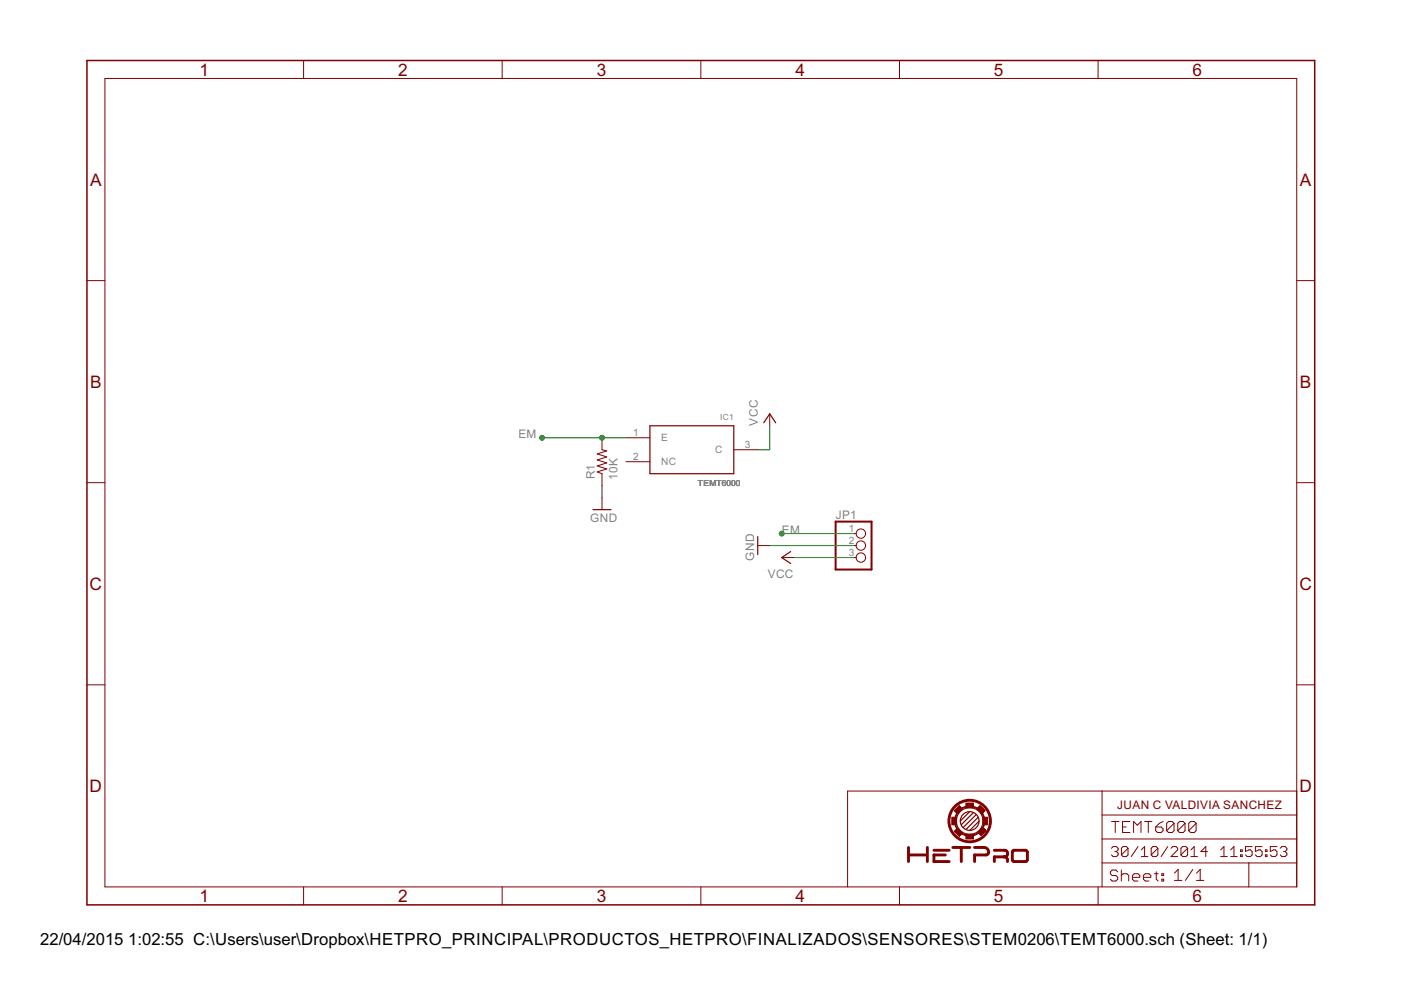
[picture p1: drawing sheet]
<svg xmlns="http://www.w3.org/2000/svg" width="297mm" height="210mm" viewBox="0 0 297 210" stroke-linecap="round" stroke-linejoin="round" font-family="sans-serif">
<g fill="none" stroke="#800000" stroke-width=".25">
<path d="M137.8 90.3h17.8v10.1h-17.8zM161.9 89.6l1.3-1.9 1.3 1.9M125.7 108.1h3.8M160.7 113.8v3.8M167.6 116.9l-1.9 1.3 1.9 1.3M205.6 172.1l-2 2M206.4 172.3l-2.6 2.6M207 172.7l-2.8 2.8M207.4 173.3l-2.6 2.6M207.6 174.1l-2 2"/>
<circle cx="205.6" cy="174.1" r="3.2"/>
<circle cx="205.6" cy="174.1" r="3.1"/>
<circle cx="205.6" cy="174.1" r="2.84"/>
<circle cx="205.6" cy="174.1" r="1.99"/>
</g>
<g fill="none" stroke="#800000" stroke-width=".21">
<path d="M22.2 16.6h252.7v171.4h-252.7zM64.4 12.8v3.8M106.5 12.8v3.8M148.6 12.8v3.8M190.7 12.8v3.8M232.8 12.8v3.8M18.4 59.5h3.8M274.9 59.5h3.8M127.6 92.8v2.6l1.1 .2-2.1 .6 2.1 .7-2.1 .6 2.1 .6-2.1 .7 2.1 .6-2.1 .7 1 .3v2.6M132.7 92.8h5.1M132.7 97.9h5.1M155.6 95.4h5.1"/>
<path d="M163.2 87.7v2.6M18.4 102.3h3.8M127.6 105.5v2.6M160.7 115.7h2.5M165.7 118.2h2.6M181 113.1h.5M181 115.7h.5M181 118.2h.5M274.9 102.3h3.8M18.4 145.2h3.8M274.9 145.2h3.8M202.4 171.9l.6 .6"/>
<path d="M202.4 171.9h1.2M202.4 176.3h1.2M202.4 176.3l1 1M202.5 171.9h1M202.5 176.3l1.2 .1M202.5 176.2h1M202.5 172h1M202.5 176.4h1.3M202.5 176.1h1M202.6 172h.8M202.6 176.4l1.2 .1M202.6 176.1h.8"/>
<path d="M202.6 176.5h1.3M202.6 172.1h.8M202.6 176h.8M202.7 172.1h.6M202.7 176.6h1.2M202.7 176h.6M202.7 172.2h.6M202.7 176.6h1.3M202.7 175.9h.6M202.8 172.3h.4M202.8 176.7h1.2M202.8 175.9h.4"/>
<path d="M202.8 171.4h1.2M202.8 175.8h.4M202.9 172.4h.2M202.9 171.4h1M202.9 176.8h1M202.9 175.8h.2M202.9 171.3h1M202.9 175.7h.2M203 172.5h.1M203 171.3h.8M203 176.9h.8M203 175.7h.1"/>
<path d="M203 175.7l-.6 .6M203 175.7l1 1M203.1 171.2h.7M203.1 171.2h.6M203.1 177h.6M203.2 171.1h.4M203.2 177.1h.4M203.3 171h.2M203.3 177.2h.2M203.4 170.9h.1M203.4 170.9l-1 1M203.4 170.9l.6 .6"/>
<path d="M203.6 171.8l-1.2 .1M203.7 171.8h-1.2M203.8 171.7h-1.3M203.8 171.7h-1.2M203.9 171.6h-1.3M203.9 171.6h-1.2M204 171.5h-1.3M204 171.5l-1 1M204 171.5h-1.2M204 176.7l-.6 .6M207.2 171.5h1.2M207.2 171.5l1 1"/>
<path d="M207.2 171.4h1.1M207.3 171.6h1.2M207.3 171.4h1M207.3 171.6h1.3M207.3 171.3h.9M207.4 171.7h1.2M207.4 171.3h.8M207.4 176.5h1.2M207.5 171.7h1.2M207.5 171.2h.6M207.5 176.6h1M207.5 171.8h1.2"/>
<path d="M207.6 171.8l1.2 .1M207.6 171.1h.4M207.6 176.7h.8M207.6 171.9h1.2M207.7 171.9h1M207.7 171h.2M207.7 176.8h.6M207.7 172h1M207.8 172h.8M207.8 170.9h.1M207.8 176.9h.4M207.8 170.9l-.6 .6"/>
<path d="M207.8 170.9l1 1M207.8 172.1h.8M207.8 176h1.2M207.9 172.1h.6M207.9 176h1M207.9 177h.2M207.9 172.2h.6M207.9 175.9h1M208 172.3h.4M208 175.9h.8M208 175.8h.7M208.1 172.4h.2"/>
<path d="M208.1 175.8h.6M208.2 175.7h.4M208.2 172.5h.1M208.3 175.6h.2M208.4 175.5h.1M208.6 176.4l-1.2 .1M208.7 176.4h-1.2M208.7 176.3l-1.2 .1M208.8 176.3h-1.2M208.8 171.9l-.6 .6M208.9 176.2l-1.3 .1M208.9 176.2h-1.2"/>
<path d="M209 176.1h-1.3M209 176.1l-.6-.6-1 1M209 176.1l-1 1-.6-.6M209 176.1h-1.2M233.7 167.7v20.3M233.7 177.9h41.2M233.7 172.8h41.2M235.6 179.9l.4-.4h.7l.4 .4v.3l-.4 .4M235.7 174.2h1.5M236.5 174.2v2.3M238 175.3h.8M239.2 179.9l-.4-.4h-.7l-.3 .4v1.4"/>
<path d="M239.2 179.9v1.4l-.4 .3h-.7l-.3-.3M239.2 179.9l-1.4 1.4M239.6 174.2h-1.6v2.3h1.6M240.3 176.5v-2.3l.8 .8 .8-.8v2.3M241.3 179.5l-1.4 2.1M242.7 174.2h1.5M243.5 174.2v2.3M245 175.3h1.2l.4 .4v.4l-.4 .4h-.8l-.4-.4zM245.5 179.9l-.4-.4h-.7l-.3 .4v1.4M245.5 179.9v1.4l-.4 .3h-.7l-.3-.3M245.5 179.9l-1.4 1.4M246.6 174.2l-.8 .4-.8 .7"/>
<path d="M247.6 179.5l-1.4 2.1M248.3 179.9l.3-.4h.7l.4 .4v.3l-1.4 1.4h1.4M248.9 174.6l-.4-.4h-.7l-.4 .4v1.5M248.9 174.6v1.5l-.4 .4h-.7l-.4-.4M248.9 174.6l-1.5 1.5M251.2 174.6l-.3-.4h-.8l-.4 .4v1.5M251.2 174.6v1.5l-.3 .4h-.8l-.4-.4M251.2 174.6l-1.5 1.5M251.8 179.9l-.4-.4h-.7l-.3 .4v1.4M251.8 179.9v1.4l-.4 .3h-.7l-.3-.3M251.8 179.9l-1.4 1.4M253.6 174.6l-.4-.4h-.8l-.4 .4v1.5"/>
<path d="M253.6 174.6v1.5l-.4 .4h-.8l-.4-.4M253.6 174.6l-1.6 1.5M265.5 179.5h-1.4v1.1l.7-.4h.3l.4 .4v.7l-.4 .3h-.7l-.3-.3M267.6 179.5h-1.4v1.1l.7-.4h.3l.4 .4v.7l-.4 .3h-.7l-.3-.3M270.7 179.5h-1.4v1.1l.7-.4h.4l.3 .4v.7l-.3 .3h-.7l-.4-.3M271.4 179.9l.4-.4h.7l.3 .4v.3l-.3 .4M274.9 167.7h-95.2v20.3M64.4 188v3.9M106.5 188v3.9M148.6 188v3.9M190.7 188v3.9M232.8 188v3.9"/>
<path d="M233.7 183h41.2M236.4 180.6h.3M236.7 180.6l.4 .3v.4l-.4 .3h-.7l-.4-.3M237 184.8l-.4-.3h-.8l-.4 .3v.5l.4 .3h.8l.4 .4v.4l-.4 .4h-.8l-.4-.4M237.7 184.5v2.3M237.7 185.6l.4-.3h.8l.4 .3v1.2M240.1 186h1.6v-.4l-.4-.3h-.8l-.4 .3v.8l.4 .4h.8M242 181.6h1.4M242 180.2l.7-.7v2.1M242.4 186h1.6v-.4l-.4-.3h-.8l-.4 .3v.8l.4 .4h.8M244.8 185.3h.8M245.2 184.8v1.6l.4 .4"/>
<path d="M246.3 185.3h.4v.3h-.4zM246.3 186.4h.4v.4h-.4zM249 185.1l.8-.8v2.4M249 186.7h1.6M252.5 181.6h1.4M252.5 180.2l.7-.7v2.1M252.9 184.3l-1.6 2.4M253.7 186.7h1.5M253.7 185.1l.8-.8v2.4M256 180.6h-1.4l1.1-1.1v2.1M258.8 181.6h1.4M258.8 180.2l.7-.7v2.1"/>
<path d="M260.9 181.6h1.4M260.9 180.2l.7-.7v2.1M263 180.2h.4v.4h-.4zM263 181.3h.4v.3h-.4zM264.8 183v5M268.3 180.2h.3v.4h-.3zM268.3 181.3h.3v.3h-.3zM272.1 180.6h.4M272.5 180.6l.3 .3v.4l-.3 .3h-.7l-.4-.3"/>
<circle cx="182.5" cy="113.1" r=".99"/>
<circle cx="182.5" cy="115.7" r=".99"/>
<circle cx="182.5" cy="118.2" r=".99"/>
</g>
<path d="M177.2 110.6h7.6v10.2h-7.6z" fill="none" stroke="#800000" stroke-width=".42"/>
<path d="M18.4 12.8h260.3v179.1h-260.3z" fill="none" stroke="#800000" stroke-width=".32"/>
<g fill="#800000" stroke="#800000" stroke-width=".21">
<path d="M204.8 170.3h1.6v1h-1.6z"/>
<path d="M204.8 176.9h1.6v1h-1.6z"/>
<path d="M208.4 173.3h1v1.6h-1z"/>
<path d="M201.8 173.3h1v1.6h-1z"/>
</g>
<g fill="none" stroke="#800000" stroke-width=".61">
<path d="M192.6 179.7v3M196.6 179.7v3M202 179.7h3.6M203.8 179.9v2.8M206.6 179.7h2a.82 .82 0 0 1 1 .6 .82 .82 0 0 1-.6 1h-2.4v1.4M192.8 181.3h3.4M198 180.3h3.2M200.4 181.3h-2.4v1.4h3.2M210.8 180.3h2.2a.71 .71 0 0 1 .6 .7 .71 .71 0 0 1-.6 .7h-2.2v1M212.8 181.7l.5 .1a.81 .81 0 0 1 .3 .9M214.7 180.4l.3-.1h2.6l.2 .4v1.6l-.1 .3h-3z"/>
<circle cx="205.6" cy="174.1" r="4.4"/>
</g>
<path d="M114.9 92.8h17.8M163.2 90.3v5.1h-2.5M127.6 103v2.5M163.2 115.7h17.8M165.7 113.1h15.3M168.3 118.2h12.7" fill="none" stroke="#008000" stroke-width=".21"/>
<g fill="#008000" stroke="#008000" stroke-width=".21">
<circle cx="127.6" cy="92.8" r=".51"/>
<circle cx="114.9" cy="92.8" r=".51"/>
<circle cx="165.7" cy="113.1" r=".51"/>
</g>
<g font-size="4.1" fill="#800000">
<text x="42.3" y="16">1</text>
<text x="84.4" y="16">2</text>
<text x="126.5" y="16">3</text>
<text x="168.6" y="16">4</text>
<text x="210.7" y="16">5</text>
<text x="252.9" y="16">6</text>
<text x="19.1" y="39.4">A</text>
<text x="275.6" y="39.4">A</text>
<text x="19.1" y="82.2">B</text>
<text x="275.6" y="82.2">B</text>
<text x="19" y="125.1">C</text>
<text x="275.5" y="125.1">C</text>
<text x="19" y="167.9">D</text>
<text x="275.5" y="167.9">D</text>
<text x="42.3" y="191.2">1</text>
<text x="84.4" y="191.2">2</text>
<text x="126.5" y="191.2">3</text>
<text x="168.6" y="191.2">4</text>
<text x="210.7" y="191.2">5</text>
<text x="252.9" y="191.2">6</text>
</g>
<g font-size="4">
<text x="8.5" y="200.4">22/04/2015</text>
<text x="27.2" y="200.4">1:02:55 C:\Users\user\Dropbox\HETPRO_PRINCIPAL\PRODUCTOS_HETPRO\FINALIZADOS\SENSORES\STEM0206\TEMT6000.sch (Sheet: 1/1)</text>
</g>
<g font-size="2.8" fill="#808080">
<text x="109.9" y="92.8">EM</text>
<text x="160.7" y="90.2" transform="rotate(-90 160.7 90.2)">VCC</text>
<text x="126.1" y="101.7" transform="rotate(-90 126.1 101.7)">R1</text>
<text x="130.9" y="101.7" transform="rotate(-90 130.9 101.7)">10K</text>
<text x="125.1" y="110.6">GND</text>
<text x="165.8" y="113.1">EM</text>
<text x="177.2" y="110">JP1</text>
<text x="159.9" y="118.9" transform="rotate(-90 159.9 118.9)">GND</text>
<text x="162.8" y="122.5">VCC</text>
</g>
<text font-size="2.8" fill="#800000" x="236.9" y="171.5">JUAN C VALDIVIA SANCHEZ</text>
<g font-size="2.4" fill="#808080">
<text x="134.3" y="92.5">1</text>
<text x="140.2" y="93.6">E</text>
<text x="157.9" y="95">3</text>
<text x="134.3" y="97.5">2</text>
<text x="140.2" y="98.7">NC</text>
<text x="151.6" y="96.1">C</text>
<text x="180" y="112.8">1</text>
<text x="180" y="115.3">2</text>
<text x="180" y="117.9">3</text>
</g>
<g font-size="2" fill="#808080">
<text x="152.7" y="89">IC1</text>
<text x="148" y="103">TEMT6000</text>
</g>
</svg>
